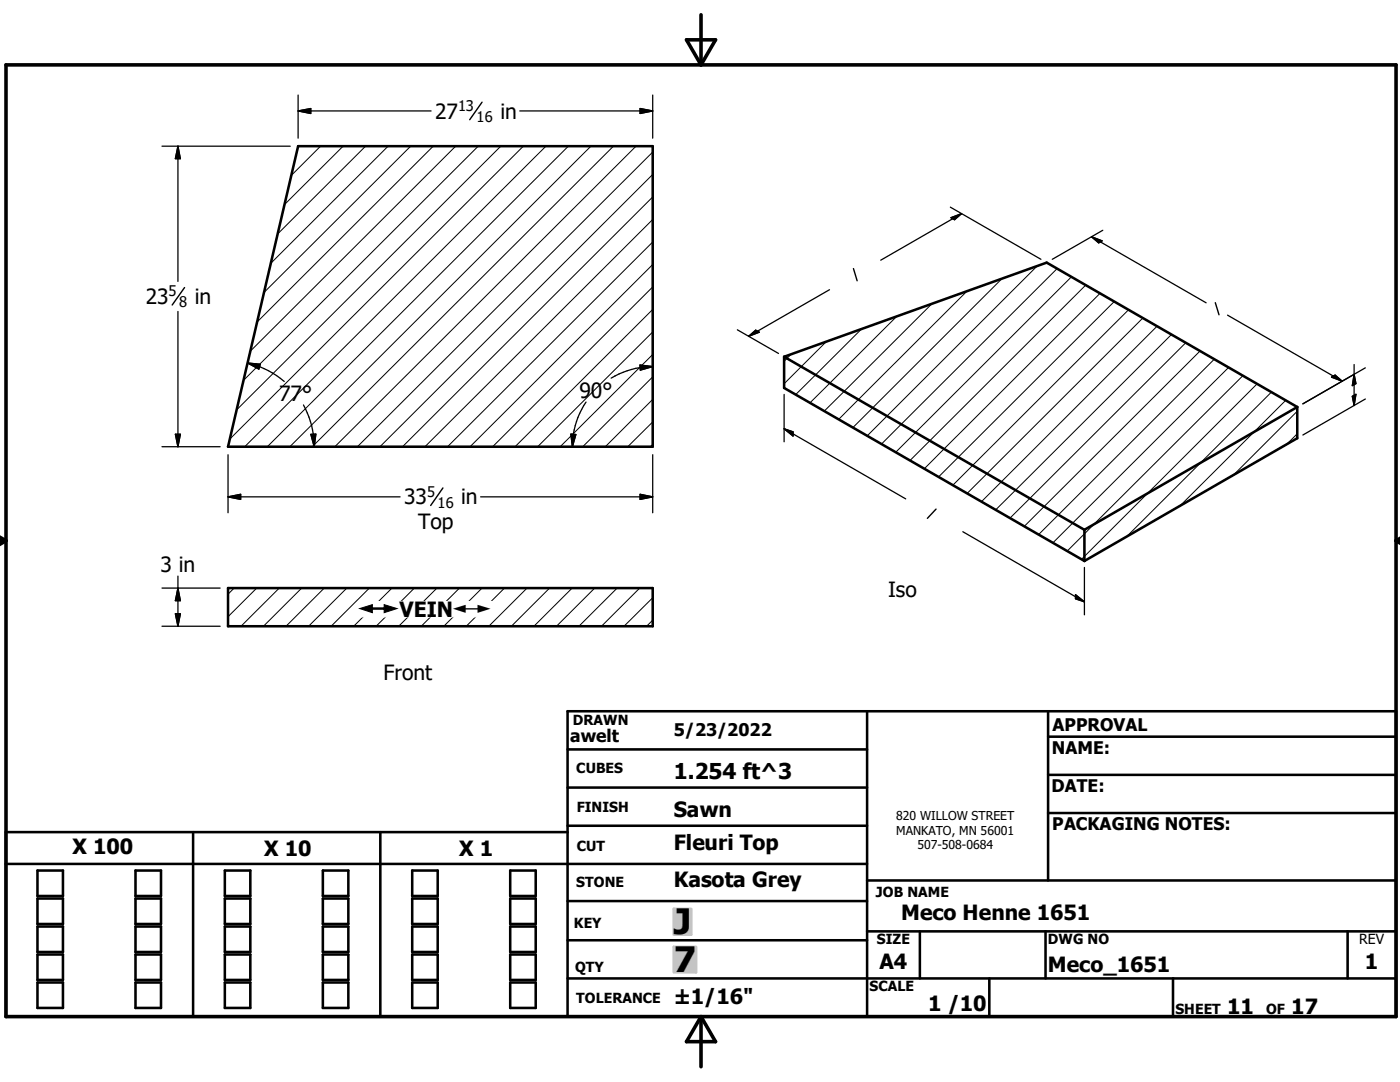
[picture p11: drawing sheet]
<svg xmlns="http://www.w3.org/2000/svg" width="279mm" height="216mm" viewBox="0 0 279 216" stroke-linecap="round" stroke-linejoin="round" font-family="sans-serif">
<g fill="none" stroke="#000" stroke-width=".51">
<path d="M59.5 29.2h70.8v59.9h-84.8zM156.5 71.2l52.4-18.8 50 28.8M156.5 71.2v6.2l59.9 34.5M156.5 71.2l59.9 34.5M258.9 81.2v6.2l-42.5 24.5M258.9 81.2l-42.5 24.5M45.5 117.3h84.8v7.7h-84.8zM216.4 105.7v6.2M113.3 149.5h59.7M113.3 157.2h59.7M173 141.9v61M209.2 147h69.4"/>
<path d="M209.2 154.6h69.4M209.2 141.9v33.8M1.2 172.4h171.8M7.5 173.7h5.1v5.1h-5.1zM7.5 179.3h5.1v5.1h-5.1zM27 173.7h5.1v5.1h-5.1zM27 179.3h5.1v5.1h-5.1zM38.5 166v36.9M44.9 173.7h5.1v5.1h-5.1zM44.9 179.3h5.1v5.1h-5.1zM64.4 173.7h5.1v5.1h-5.1zM64.4 179.3h5.1v5.1h-5.1z"/>
<path d="M75.9 166v36.9M82.3 173.7h5.1v5.1h-5.1zM82.3 179.3h5.1v5.1h-5.1zM101.8 173.7h5.1v5.1h-5.1zM101.8 179.3h5.1v5.1h-5.1zM113.3 166h-112.1v36.9h277.4v-61h-165.3v61M113.3 179.8h59.7M113.3 164.8h59.7M173 175.7h105.6M209.2 162.2h69.4M7.5 184.9h5.1v5.1h-5.1zM7.5 190.5h5.1v5h-5.1z"/>
<path d="M7.5 196h5.1v5.1h-5.1zM27 190.5h5.1v5h-5.1zM27 196h5.1v5.1h-5.1zM27 184.9h5.1v5.1h-5.1zM44.9 190.5h5.1v5h-5.1zM44.9 196h5.1v5.1h-5.1zM44.9 184.9h5.1v5.1h-5.1zM64.4 190.5h5.1v5h-5.1zM64.4 196h5.1v5.1h-5.1zM64.4 184.9h5.1v5.1h-5.1zM82.3 190.5h5.1v5h-5.1zM82.3 196h5.1v5.1h-5.1z"/>
<path d="M82.3 184.9h5.1v5.1h-5.1zM101.8 190.5h5.1v5h-5.1zM101.8 196h5.1v5.1h-5.1zM101.8 184.9h5.1v5.1h-5.1zM113.3 187.6h59.7M113.3 195.2h165.3M173 185.8h105.6M183.6 185.8v9.4M197.4 195.2v7.7M208.7 185.8v9.4M234.1 195.2v7.7M268.9 185.8v9.4"/>
</g>
<g fill="none" stroke="#000" stroke-width=".2">
<path d="M64 29.2l-5.8 5.8M68.5 29.2l-11.7 11.6M73 29.2l-17.6 17.5M77.5 29.2l-23.4 23.3M82 29.2l-29.3 29.2M86.5 29.2l-35.2 35M90.9 29.2l-40.9 40.9M95.4 29.2l-46.8 46.7M99.9 29.2l-52.7 52.6M104.4 29.2l-58.5 58.4M108.9 29.2l-60.1 59.9M113.4 29.2l-60.1 59.9"/>
<path d="M117.9 29.2l-60.1 59.9M122.4 29.2l-60.1 59.9M126.9 29.2l-60.1 59.9M130.3 39.3l-50 49.8M130.3 34.8l-54.5 54.3M130.3 30.3l-59 58.8M130.3 57.3l-32 31.8M130.3 52.8l-36.5 36.3M130.3 48.3l-41 40.8M130.3 43.8l-45.5 45.3M193 58.1l-25.6 25.6M200 55.6l-29.8 29.7"/>
<path d="M207 53.1l-33.9 33.9M211 53.6l-35.1 35M213.8 55.2l-35 35M216.7 56.9l-35.1 35M219.5 58.5l-35 35M130.3 79.7l-9.5 9.4M130.3 75.2l-14 13.9M130.3 70.7l-18.5 18.4M130.3 66.2l-23 22.9M130.3 61.7l-27.5 27.4M157.9 70.7l-1.4 1.4M164.9 68.2l-8.4 8.4"/>
<path d="M171.9 65.7l-13.1 13M178.9 63.1l-17.2 17.3M186 60.6l-21.5 21.4M222.4 60.2l-35.1 35M225.2 61.8l-35 35M228.1 63.5l-35.1 35M230.9 65.1l-35 35M233.8 66.7l-35.1 35M236.6 68.4l-35 35M239.5 70l-35.1 35M242.3 71.7l-35 35M245.2 73.3l-35.1 35"/>
<path d="M248 75l-35 35M250.9 76.6l-35.1 35M253.7 78.2l-28.8 28.9M256.6 79.9l-21.1 21M130.3 88.7l-.5 .4M130.3 84.2l-5 4.9M258.9 86.5l-2.1 2.2M258.9 82.1l-12.7 12.7M46.7 117.3l-1.2 1.3M51.2 117.3l-5.7 5.8M55.7 117.3l-7.6 7.7M60.2 117.3l-7.6 7.7"/>
<path d="M64.7 117.3l-7.6 7.7M69.2 117.3l-7.6 7.7M73.7 117.3l-7.6 7.7M78.2 117.3l-7.6 7.7M82.7 117.3l-7.6 7.7M87.2 117.3l-7.6 7.7M91.7 117.3l-7.6 7.7M96.2 117.3l-7.6 7.7M100.7 117.3l-7.7 7.7M105.2 117.3l-7.6 7.7M109.7 117.3l-7.6 7.7M114.2 117.3l-7.6 7.7"/>
<path d="M118.7 117.3l-7.6 7.7M123.2 117.3l-7.7 7.7M127.7 117.3l-7.7 7.7M130.3 119.3l-5.8 5.7M130.3 123.7l-1.3 1.3"/>
</g>
<path d="M1.2 12.9h277.4v190h-277.4zM137 7.9h5.8l-2.9 5zM139.9 2.9v10M-.1 107.9h1.3M-.1 107.2l1.3 .7M1.2 107.9l-1.2 .7M278.6 107.9h.8M278.6 107.9l.8 .5M279.4 107.4l-.8 .5M139.9 202.9v10M139.9 202.9l2.9 5h-5.8z" fill="none" stroke="#000" stroke-width=".71"/>
<g fill="#c0c0c0" stroke="#c0c0c0" stroke-width=".51">
<path d="M134.5 188.9h4.4v5.1z"/>
<path d="M134.5 188.9l4.4 5.1h-4.4z"/>
<path d="M134.5 181.3h3.4v5.2z"/>
<path d="M134.5 181.3l3.4 5.2h-3.4z"/>
</g>
<g fill="none" stroke="#000" stroke-width=".25">
<path d="M59.5 19v8.6M130.3 19v8.6M32.3 29.2h25.6M35.5 29.2v27M35.5 29.2l.5 2.5h-1zM59.5 22.1h26.5M59.5 22.1l2.5-.4v.9zM103.7 22.1h26.6M127.7 21.7l2.6 .4-2.6 .5zM165.5 57.8l-16.1 9.3M189.7 41.3l18 10.4M189.8 43.4l2.1-.8-1.4 1.2z"/>
<path d="M191.9 42.6l-16.1 9.3M217.8 47.2l22.9 13.2M217.8 47.2l2.2 .9-.7 .4zM220.1 46l-10.1 5.7M35.5 62.2v26.9M49.4 72.4a17 17 0 0 1 7.3 3.7M49.4 72.4l2.5 .3-.2 1zM127.7 72.8l2.6 .3-2.5 .8zM130.3 73.1a16.3 16.3 0 0 0-8.3 2.4M147.2 65.8l8.2 4.7M149.4 67.1l1.4-1.2 .7 .4zM156.5 78.7v9.4"/>
<path d="M245 62.9l22.9 13.2M265.7 75.3l.8-.5 1.4 1.3zM269.9 79.1l.7-.4-.4 2.2zM270.2 72.7v8.2M270.2 74.7l.4 1.8-.7 .5zM272.5 73.4l-12.5 7.2M272.5 79.6l-12.5 7.2M32.3 89.1h11.6M35 86.7h1l-.5 2.4zM45.5 99.1h34.3M45.5 99.1l2.5-.5v1zM45.5 90.7v11.6"/>
<path d="M60.6 80.8a17.3 17.3 0 0 1 2.1 8.3M62 86.7l1-.1-.3 2.5zM95.9 99.1h34.4M113.9 86.6l1 .1-.7 2.4zM117 80.2a15.7 15.7 0 0 0-2.8 8.9M127.7 98.6l2.6 .5-2.6 .5zM130.3 90.7v11.6M156.5 85.6l24.3 13.9M156.5 85.6l1.8 .6v.8zM32.3 117.3h11.6M35.5 115v10M35.5 117.3l.5 2.6h-1z"/>
<path d="M192.2 106.1l24.2 14M214.6 118.7l1.8 1.4-1.8-.6zM216.4 113.2v9.5M32.3 125h11.6M35 122.5h1l-.5 2.5z"/>
</g>
<g fill="#000" stroke="#000" stroke-width=".25">
<path d="M35.5 29.2l.5 2.5h-1zM59.5 22.1l2.5-.4v.9zM127.7 21.7l2.6 .4-2.6 .5zM189.8 43.4l2.1-.8-1.4 1.2zM217.8 47.2l2.2 .9-.7 .4zM49.4 72.4l2.5 .3-.2 1zM127.7 72.8l2.6 .3-2.5 .8zM149.4 67.1l1.4-1.2 .7 .4zM265.7 75.3l.8-.5 1.4 1.3zM269.9 79.1l.7-.4-.4 2.2zM270.2 74.7l.4 1.8-.7 .5zM35 86.7h1l-.5 2.4z"/>
<path d="M45.5 99.1l2.5-.5v1zM62 86.7l1-.1-.3 2.5zM113.9 86.6l1 .1-.7 2.4zM127.7 98.6l2.6 .5-2.6 .5zM156.5 85.6l1.8 .6v.8zM35.5 117.3l.5 2.6h-1zM214.6 118.7l1.8 1.4-1.8-.6zM35 122.5h1l-.5 2.5z"/>
</g>
<path d="M96.2 20.4l-2.5 3.5M36.8 57.4l-2.4 3.5M170.3 53.6l.8 2.4M242.5 60.4l.8 2.4M88.4 97.4l-2.4 3.5M186.8 101.6l-1.7 1.8" fill="none" stroke="#000" stroke-width=".28"/>
<g fill="#fff" stroke="#fff" stroke-width=".25">
<path d="M71.8 120h26.6v3.1z"/>
<path d="M71.8 120l26.6 3.1h-26.6z"/>
</g>
<g font-size="7">
<text x="134.5" y="186.4">J</text>
<text x="134.5" y="194">7</text>
</g>
<text font-size="4.4" x="134.5" y="155.5">1.254 ft^3</text>
<g font-size="4.2">
<text x="86.8" y="23.7">27</text>
<text x="99.9" y="23.7">in</text>
<text x="29.1" y="60.7">23</text>
<text x="38.9" y="60.7">in</text>
<text x="55.7" y="80">77°</text>
<text x="115.7" y="79.4">90°</text>
<text x="80.6" y="100.6">33</text>
<text x="92.1" y="100.6">in</text>
<text x="83.5" y="105.6">Top</text>
<text x="32" y="114.1">3 in</text>
<text x="177.3" y="119">Iso</text>
<text x="79.8" y="123.1">VEIN</text>
<text x="76.5" y="135.6">Front</text>
<text x="134.4" y="163.1">Sawn</text>
<text x="14.5" y="170.5">X 100</text>
<text x="52.7" y="170.9">X 10</text>
<text x="91.7" y="170.9">X 1</text>
<text x="134.4" y="169.5">Fleuri Top</text>
<text x="134.4" y="176.9">Kasota Grey</text>
<text x="179.9" y="183.6">Meco Henne 1651</text>
<text x="175.5" y="193.3">A4</text>
<text x="209.1" y="194">Meco_1651</text>
<text x="272.4" y="193.3">1</text>
<text x="134.4" y="200.3">±1/16&quot;</text>
<text x="185.2" y="201.7">1 /10</text>
<text x="244.9" y="202.3">11</text>
<text x="257.7" y="202.3">17</text>
</g>
<g font-size="3.5">
<text x="113.8" y="148">awelt</text>
<text x="134.5" y="146.9">5/23/2022</text>
<text x="210.1" y="145.8">APPROVAL</text>
<text x="209.9" y="150.4">NAME:</text>
<text x="209.8" y="158.1">DATE:</text>
<text x="210" y="165.6">PACKAGING NOTES:</text>
</g>
<g font-size="3.3">
<text x="71.8" y="123.1">#</text>
<text x="90.5" y="123.1">#</text>
</g>
<g font-size="2.9">
<text x="91.4" y="22.1">13</text>
<text x="95.1" y="24.3">16</text>
<text x="33.7" y="59.1">5</text>
<text x="35.7" y="61.3">8</text>
<text x="85.3" y="99.1">5</text>
<text x="87.3" y="101.3">16</text>
</g>
<g font-size="2.8">
<text x="114.3" y="144.6">DRAWN</text>
<text x="115" y="154.3">CUBES</text>
<text x="115.1" y="162">FINISH</text>
<text x="115.1" y="169.8">CUT</text>
<text x="115" y="177.1">STONE</text>
<text x="174.8" y="178.9">JOB NAME</text>
<text x="114.6" y="185.3">KEY</text>
<text x="175" y="188.4">SIZE</text>
<text x="209.1" y="188.4">DWG NO</text>
<text x="271.3" y="188.4">REV</text>
<text x="114.8" y="193.9">QTY</text>
<text x="173.5" y="197.8">SCALE</text>
<text x="115" y="200.2">TOLERANCE</text>
<text x="234.6" y="202.3">SHEET</text>
<text x="252.7" y="202.3">OF</text>
</g>
<g font-size="2.4">
<text x="178.9" y="163.6">820 WILLOW STREET</text>
<text x="178.9" y="166.5">MANKATO, MN 56001</text>
<text x="183.1" y="169.5">507-508-0684</text>
</g>
</svg>
